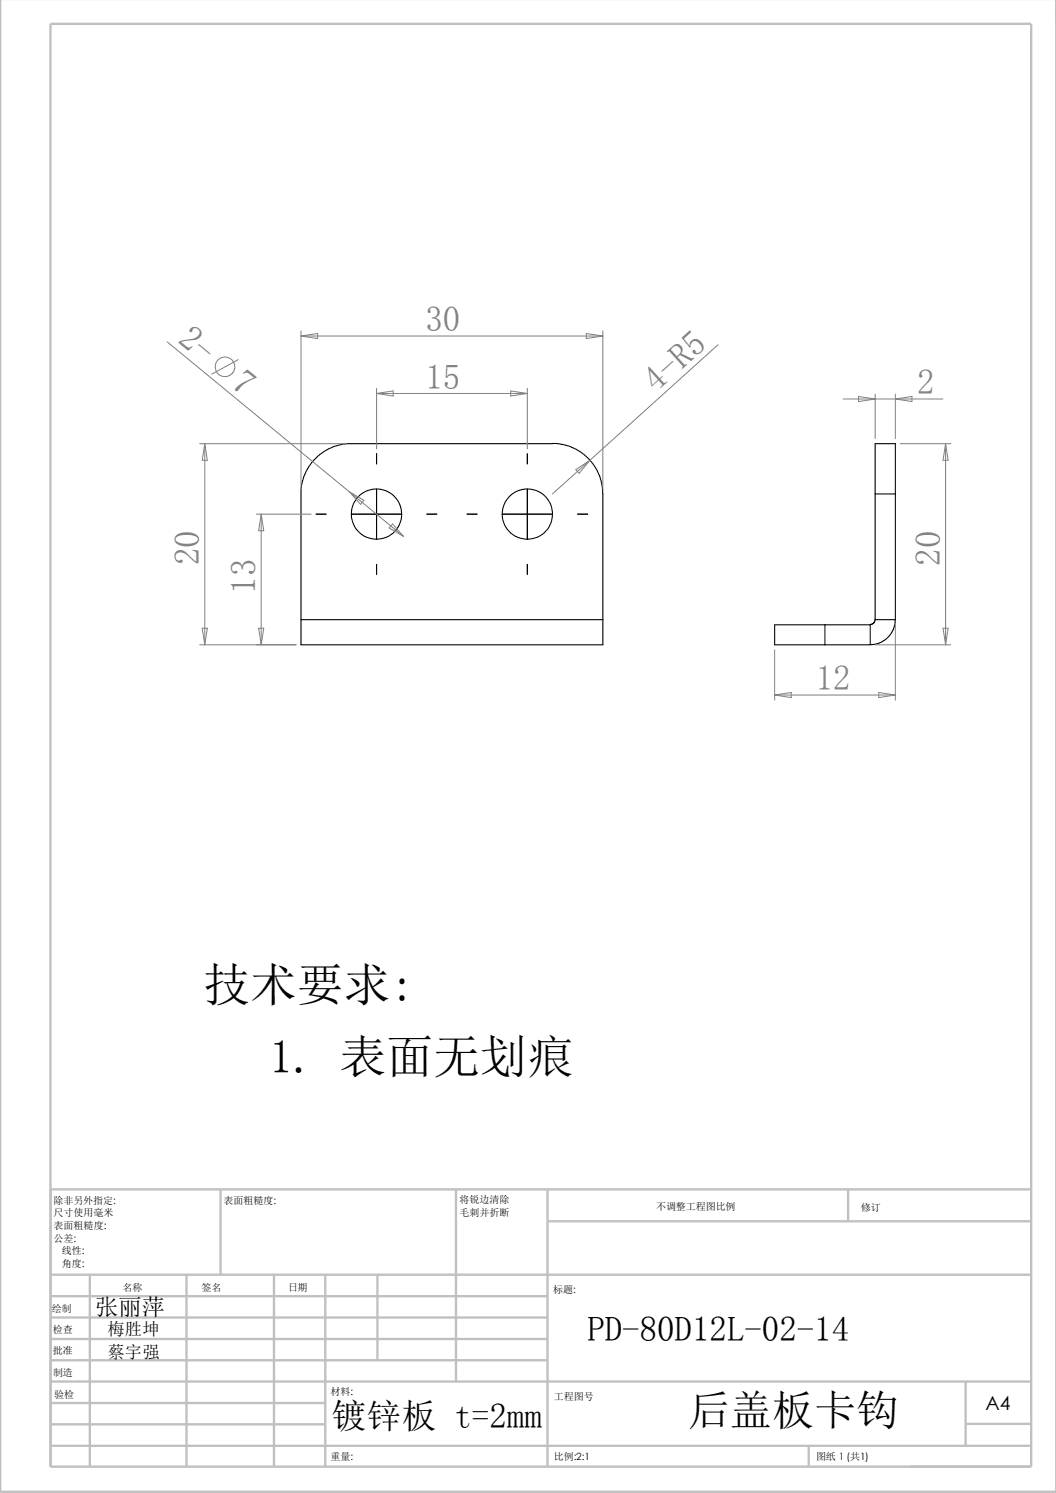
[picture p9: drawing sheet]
<svg xmlns="http://www.w3.org/2000/svg" width="210mm" height="297mm" viewBox="0 0 210 297" stroke-linecap="round" stroke-linejoin="round" font-family="sans-serif">
<g fill="none" stroke="#c0c0c0" stroke-width=".47">
<path d="M0 -.1v296.9h210M10 4.7h195.1v287.1h-195.1zM43.9 236.6v17M90.7 236.6v38.2M108.9 236.6v55.2M168.7 236.5v6.4M205.1 236.6h-195v55.2M10.1 253.6h195M10.1 257.9h98.8M17.9 253.6v38.2M37.1 253.6v38.2M54.5 253.6v38.2"/>
<path d="M64.7 253.6v38.2M75.1 253.6v17M108.9 243h96.2M10.1 262.1h98.8M10.1 266.4h98.8M10.1 270.6h98.8M10.1 274.8h195M10.1 279.1h54.6M192 274.7v12.8M10.1 287.6h195M10.1 283.3h54.6M160.8 287.5v4.3"/>
<path d="M192 283.3h13.1"/>
</g>
<g fill="none" stroke="#000" stroke-width=".21">
<path d="M174 98.3v-10h4.1v10M174 98.3h4.1M174 98.3v25M178.1 98.3v25M59.9 123.3v-26.7l.7-2.2 .9-1.7 1.8-2 1-.8 2.4-1.2 2.3-.4 40.9-.1 1.2 .1 2 .4 1.5 .7 1.5 1 2 2.1 1.3 2.6 .4 1.9 .1 1.3v25M59.9 123.3v5h60v-5M59.9 123.3h60M164 124.3h-9.9v4h9.9M164 124.3h9.1v4h-9.1M164 124.3v4M174 123.3l-.2 .6-.7 .3M174 123.3h4.1"/>
<path d="M178.1 123.3l-.4 1.9-.7 1.1-.7 .7-1.7 1-1.5 .2"/>
<circle cx="74.9" cy="102.3" r="5"/>
<circle cx="104.9" cy="102.3" r="5"/>
</g>
<path d="M74.9 90.3v2M74.9 97.3v10M104.9 90.3v2M104.9 97.3v10M62.9 102.3h2M69.8 102.3h10.1M74.9 112.3v2M84.9 102.3h2M92.9 102.3h2M99.9 102.3h10M104.9 112.3v2M114.9 102.3h2" fill="none" stroke="#000" stroke-width=".2"/>
<g fill="none" stroke="#808080" stroke-width=".2">
<path d="M33.2 68l36.3 29.8M47.4 71.5l-5.3 2.9M59.9 65.8v31.5M59.9 66.8h60M59.9 66.8l3.3-.5v1.1zM74.9 77.3v12M74.9 78.3h30M74.9 78.3l3.3-.5v1zM101.6 77.8l3.3 .5-3.3 .5zM104.9 77.3v12M116.6 66.3l3.3 .5-3.3 .6zM119.9 65.8v31.5"/>
<path d="M142.8 68.6l-25.5 23M167.7 79.4h19.8M170.7 78.9l3.3 .5-3.3 .5zM174 78.4v8.8M178.1 78.4v8.8M178.1 79.4l3.3-.5v1zM39.7 88.3h29.2M40.7 88.3l.5 3.3h-1zM40.7 88.3v40M69.5 97.8l10.8 8.9M69.5 97.8l2.8 1.7-.6 .8zM114.5 93.4l2.8-1.8-2.1 2.5z"/>
<path d="M117.3 91.6l-7.4 6.7M179 88.3h10.1M188 88.3l.6 3.3h-1.1zM188 88.3v40M51 102.3h10.9M51.9 102.3l.6 3.3h-1.1zM51.9 102.3v26M78.1 104.2l2.2 2.5-2.9-1.7zM39.7 128.3h19.2M40.2 125h1l-.5 3.3zM51.4 125h1.1l-.6 3.3zM154.1 129.3v10"/>
<path d="M154.1 138.3l3.3-.5v1zM154.1 138.3h24M174 128.3h15.1M174.8 137.8l3.3 .5-3.3 .5zM178.1 124.3v15M187.5 125h1.1l-.6 3.3z"/>
<circle cx="44.8" cy="73" r="1.96"/>
</g>
<g font-size="9.3">
<text x="40.5" y="199.2">技术要求:</text>
<text x="53.6" y="213.5">1. 表面无划痕</text>
</g>
<text font-size="8.4" x="136.8" y="283.4">后盖板卡钩</text>
<g font-size="6.9" fill="#808080">
<text x="84.6" y="65.9">30</text>
<text x="35.1" y="68.1" transform="rotate(39 35.1 68.1)">2-</text>
<text x="45.7" y="76.8" transform="rotate(39 45.7 76.8)">7</text>
<text x="84.6" y="77.3">15</text>
<text x="130.5" y="78.2" transform="rotate(-42 130.5 78.2)">4-R5</text>
<text x="182.4" y="78.4">2</text>
<text x="39.6" y="112.5" transform="rotate(-90 39.6 112.5)">20</text>
<text x="186.9" y="112.6" transform="rotate(-90 186.9 112.6)">20</text>
<text x="50.8" y="118.1" transform="rotate(-90 50.8 118.1)">13</text>
<text x="162.2" y="137.3">12</text>
</g>
<g font-size="6.9">
<text x="116.8" y="266.7">PD-80D12L-02-14</text>
<text x="66" y="284.1">镀锌板 t=2mm</text>
</g>
<text font-size="4.6" x="18.9" y="261.5">张丽萍</text>
<text font-size="3.9" x="196" y="280.4">A4</text>
<g font-size="3.4">
<text x="21.4" y="265.6">梅胜坤</text>
<text x="21.4" y="270.2">蔡宇强</text>
</g>
<g font-size="2">
<text x="10.7" y="239.5">除非另外指定:</text>
<text x="44.5" y="239.5">表面粗糙度:</text>
<text x="91.4" y="239.4">将锐边清除</text>
<text x="10.7" y="242">尺寸使用毫米</text>
<text x="10.7" y="244.5">表面粗糙度:</text>
<text x="91.4" y="241.9">毛刺并折断</text>
<text x="130.5" y="240.8">不调整工程图比例</text>
<text x="171.2" y="241">修订</text>
<text x="10.7" y="247">公差:</text>
<text x="12.3" y="252">角度:</text>
<text x="12.3" y="249.5">线性:</text>
<text x="24.4" y="256.9">名称</text>
<text x="40.1" y="256.8">签名</text>
<text x="57.3" y="256.8">日期</text>
<text x="110" y="257.1">标题:</text>
<text x="10.3" y="261">绘制</text>
<text x="10.5" y="269.3">批准</text>
<text x="10.5" y="265.3">检查</text>
<text x="10.5" y="273.6">制造</text>
<text x="10.8" y="278">验检</text>
<text x="65.7" y="277.4">材料:</text>
<text x="110.2" y="278.5">工程图号</text>
<text x="65.7" y="290.4">重量:</text>
<text x="110.2" y="290.5">比例:2:1</text>
<text x="162.3" y="290.4">图纸 1 (共1)</text>
</g>
</svg>
